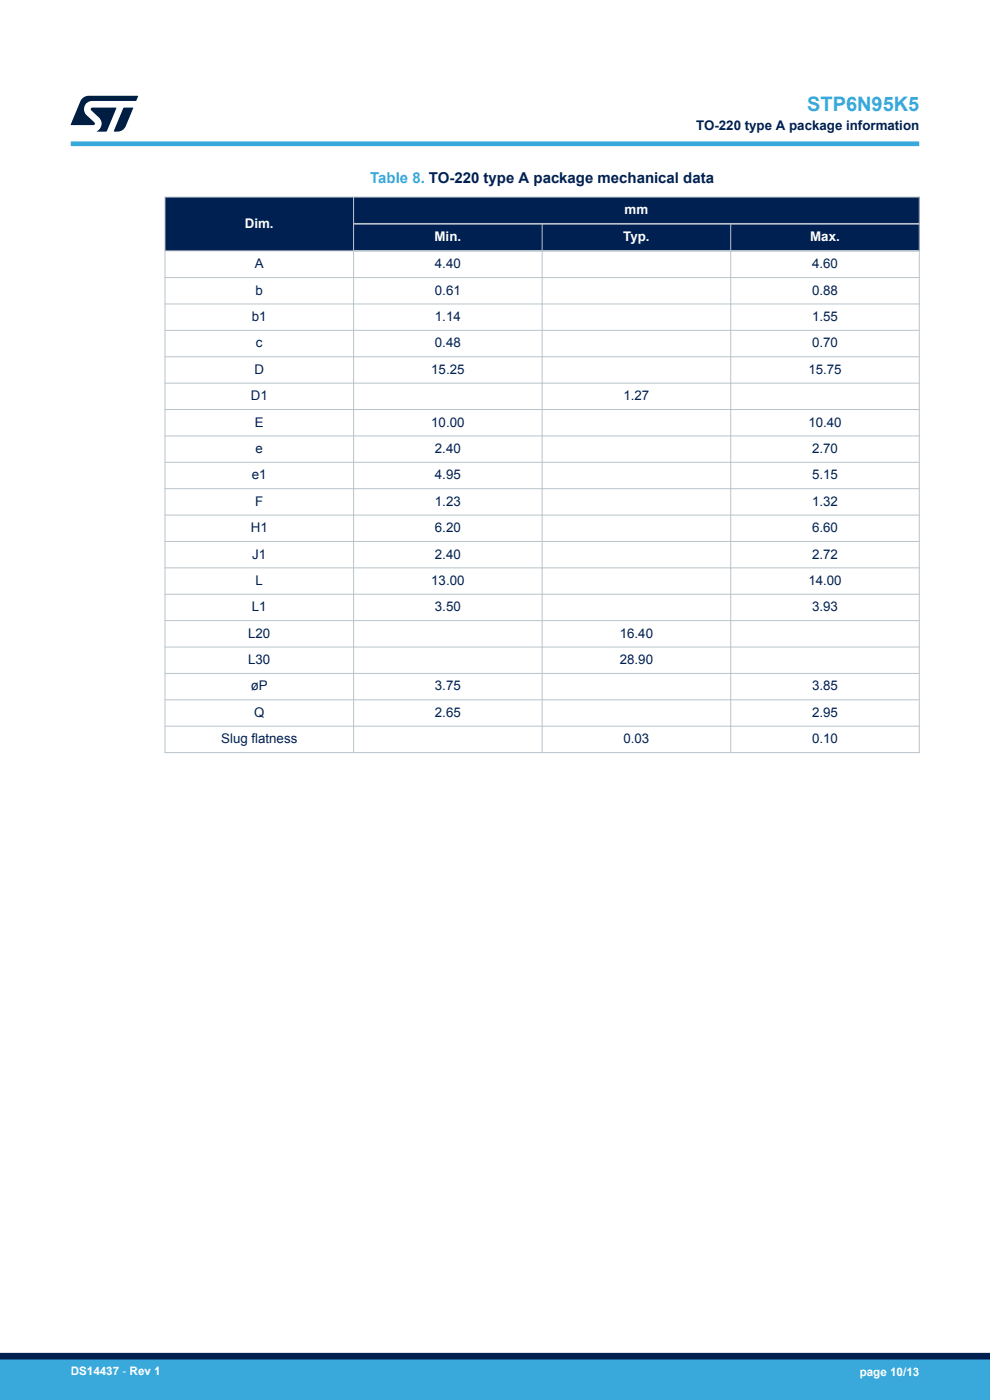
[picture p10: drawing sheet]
<svg xmlns="http://www.w3.org/2000/svg" width="210mm" height="297mm" viewBox="0 0 210 297" stroke-linecap="round" stroke-linejoin="round" font-family="sans-serif">
<g fill="#002052">
<path d="M35 41.8h160v11.4h-160z" fill-rule="evenodd"/>
<path d="M35 41.8h160v5.7h-160z" fill-rule="evenodd"/>
<path d="M35.1 41.9h39.8v11.2h-39.8z" fill-rule="evenodd"/>
<path d="M75.1 47.7h39.8v5.3h-39.8z" fill-rule="evenodd"/>
<path d="M115.1 47.7h39.8v5.3h-39.8z" fill-rule="evenodd"/>
<path d="M155.1 47.7h39.8v5.3h-39.8z" fill-rule="evenodd"/>
</g>
<g fill="none" stroke="#b9c4ca" stroke-width=".21">
<path d="M34.9 41.8h160.2M34.9 53.2h40.2M34.9 58.9h160.2M35 41.7v118.1M75 41.7v118.1M115 47.5v112.3M155 47.5v112.3M195 41.7v118.1M34.9 64.5h160.2M34.9 70.1h160.2M34.9 75.7h160.2M34.9 81.3h160.2"/>
<path d="M34.9 86.9h160.2M34.9 92.5h160.2M34.9 98.1h160.2M34.9 103.7h160.2M34.9 109.3h160.2M34.9 114.9h160.2M34.9 120.5h160.2M34.9 126.1h160.2M34.9 131.7h160.2M34.9 137.3h160.2M34.9 142.9h160.2M34.9 148.5h160.2"/>
<path d="M34.9 154.1h160.2M34.9 159.7h160.2"/>
</g>
<path d="M75 47.5h120.1M75 53.2h120.1" fill="none" stroke="#b9c4ca" stroke-width=".35"/>
<path d="M15 30.5h180" fill="none" stroke="#39a9dc" stroke-width="1"/>
<g fill="#001e41">
<path d="M17.6 20.8l1.2-.5 10.5 .1-.5 1h-9.2a1.74 1.74 0 0 0-1.6 1 1.74 1.74 0 0 0 .3 2l1.7 1.6 .1 .2-.1 .3h-5l2.1-5z"/>
<path d="M26.2 22.9h2.1l-1.6 3.9a1.92 1.92 0 0 1-1.8 1.1h-.7l-.1-.1z"/>
<path d="M19.4 22.9l5.2-.1 .1 .1-2.1 5h-2.1a1.85 1.85 0 0 0 .5-2.9l-1.6-1.6-.2-.2z"/>
</g>
<g fill="#39a9dc">
<path d="M0 288.4h210v8.6h-210z" fill-rule="evenodd"/>
<path d="M-.1 288.4h210.2v4.4h-210.2z" fill-rule="evenodd"/>
</g>
<path d="M0 287.7h210" fill="none" stroke="#002052" stroke-width="1.4"/>
<text font-size="4.2" fill="#39a9dc" x="171.2" y="23.5">STP6N95K5</text>
<text font-size="3.2" fill="#39a9dc" x="78.5" y="38.8">Table 8. TO-220 type A package mechanical data</text>
<g font-size="2.8" fill="#002052">
<text x="147.7" y="27.5">TO-220 type A package information</text>
<text x="54.1" y="56.9">A</text>
<text x="92.3" y="56.9">4.40</text>
<text x="172.3" y="56.9">4.60</text>
<text x="54.2" y="62.5">b</text>
<text x="92.3" y="62.5">0.61</text>
<text x="172.3" y="62.5">0.88</text>
<text x="53.4" y="68.1">b1</text>
<text x="92.3" y="68.1">1.14</text>
<text x="172.3" y="68.1">1.55</text>
<text x="54.3" y="73.7">c</text>
<text x="92.3" y="73.7">0.48</text>
<text x="172.3" y="73.7">0.70</text>
<text x="54" y="79.3">D</text>
<text x="91.5" y="79.3">15.25</text>
<text x="171.5" y="79.3">15.75</text>
<text x="53.2" y="84.9">D1</text>
<text x="132.3" y="84.9">1.27</text>
<text x="54.1" y="90.5">E</text>
<text x="91.5" y="90.5">10.00</text>
<text x="171.5" y="90.5">10.40</text>
<text x="53.4" y="101.7">e1</text>
<text x="54.2" y="96.1">e</text>
<text x="92.3" y="96.1">2.40</text>
<text x="92.3" y="101.7">4.95</text>
<text x="172.3" y="96.1">2.70</text>
<text x="172.3" y="101.7">5.15</text>
<text x="54.1" y="107.3">F</text>
<text x="92.3" y="107.3">1.23</text>
<text x="172.3" y="107.3">1.32</text>
<text x="53.2" y="112.9">H1</text>
<text x="92.3" y="112.9">6.20</text>
<text x="172.3" y="112.9">6.60</text>
<text x="53.5" y="118.5">J1</text>
<text x="92.3" y="118.5">2.40</text>
<text x="172.3" y="118.5">2.72</text>
<text x="54.2" y="124.1">L</text>
<text x="91.5" y="124.1">13.00</text>
<text x="171.5" y="124.1">14.00</text>
<text x="53.4" y="129.7">L1</text>
<text x="92.3" y="129.7">3.50</text>
<text x="172.3" y="129.7">3.93</text>
<text x="52.6" y="135.3">L20</text>
<text x="131.5" y="135.3">16.40</text>
<text x="52.6" y="140.9">L30</text>
<text x="131.5" y="140.9">28.90</text>
<text x="53.2" y="146.5">øP</text>
<text x="92.3" y="146.5">3.75</text>
<text x="172.3" y="146.5">3.85</text>
<text x="53.9" y="152.1">Q</text>
<text x="92.3" y="152.1">2.65</text>
<text x="172.3" y="152.1">2.95</text>
<text x="46.9" y="157.7">Slug flatness</text>
<text x="132.3" y="157.7">0.03</text>
<text x="172.3" y="157.7">0.10</text>
</g>
<g font-size="2.8" fill="#fff">
<text x="132.5" y="45.4">mm</text>
<text x="51.9" y="48.3">Dim.</text>
<text x="92.2" y="51.2">Min.</text>
<text x="132.2" y="51.2">Typ.</text>
<text x="171.9" y="51.2">Max.</text>
</g>
<g font-size="2.5" fill="#fff">
<text x="15" y="291.6">DS14437 - Rev 1</text>
<text x="182.4" y="291.9">page 10/13</text>
</g>
</svg>
